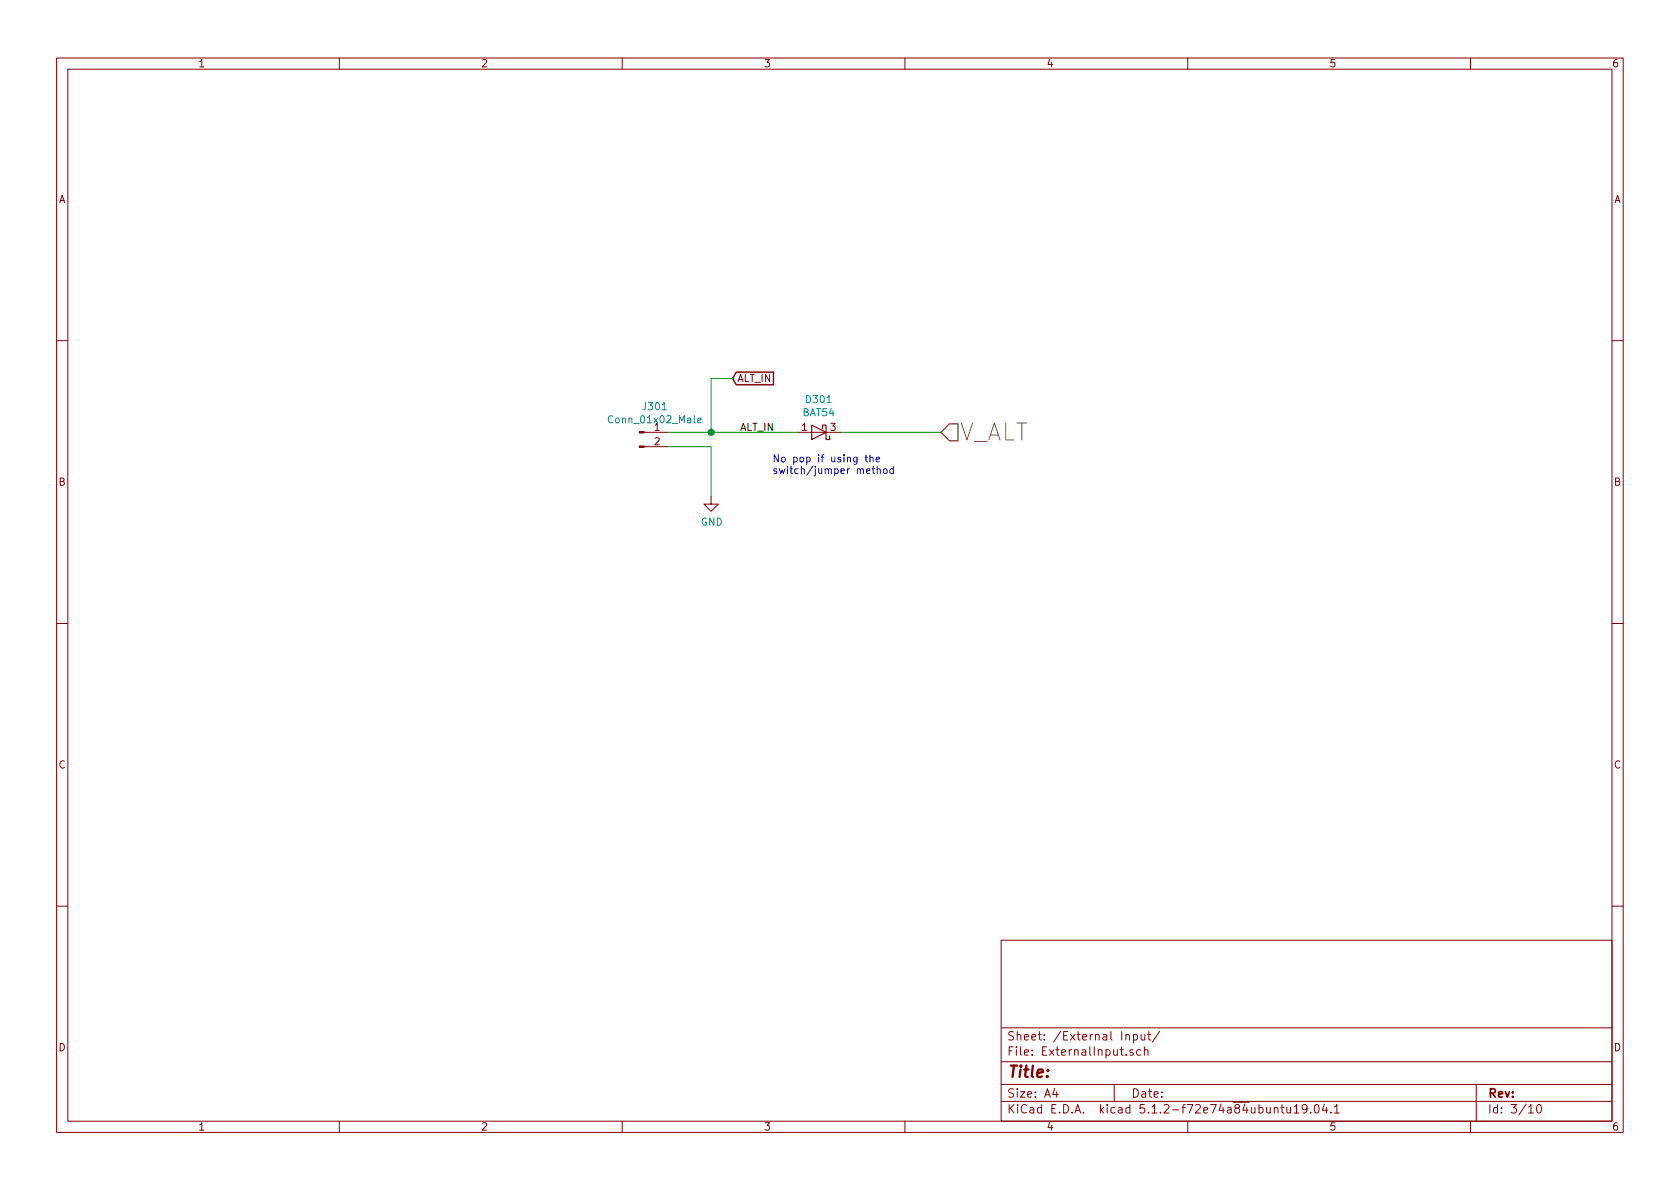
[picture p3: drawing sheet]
<svg xmlns="http://www.w3.org/2000/svg" width="297mm" height="210mm" viewBox="0 0 297 210" stroke-linecap="round" stroke-linejoin="round" font-family="sans-serif">
<g fill="none" stroke="#840000" stroke-width=".18">
<path d="M10 10.3h277v189.9h-277zM12 12.2h273v186.1h-273zM60 10.3v1.9M110 10.3v1.9M160 10.3v1.9M210 10.3v1.9M260 10.3v1.9M10 60.2h2M113.9 79h4.2M113.9 76.4h4.2M141 76.4h7.6M285 60.2h2"/>
<path d="M125.7 87.9v1.2h1.3l-1.3 1.3-1.2-1.3h1.2M10 110.3h2M285 110.3h2M10 160.2h2M177 166.3h108v32h-108zM285 160.2h2M60 198.3v1.9M110 198.3v1.9M160 198.3v1.9M177 194.8h108M177 191.8h108M177 187.8h108"/>
<path d="M177 181.8h108M186.5 192.5l-.4 1h1M186.8 193v1M197 191.8v3M199.1 183.1v-.1a.37 .37 0 0 1 .6 .1v.8M200.3 185.7l-.3-.1-.2 .2v.2l.5 .2v.3h-.5M200.4 183l.4-.1 .3 .3-.1 .6-.2 .1-.4-.1M200.4 182.9v1.5M201.7 185.7l-.4-.1-.3 .3v.6l.3 .1 .4-.1M201.8 182.9v.8a.39 .39 0 0 0 .6 .1M202.3 185.7l.2-.1 .4 .1 .1 .9M202.3 185.1v1.5"/>
<path d="M202.4 182.9v1M202.9 182.9h.6M203.1 182.4v1.3l.4 .2M205.1 182.3l-1.3 2M210 198.3v1.9M225.3 196l.1-.1a.37 .37 0 0 1 .6 .1v.8M226.4 195.8h.6M226.7 195.3v1.3l.3 .2M227.5 195.8l.1 .9 .3 .1 .3-.1M228.2 195.8v1M228.8 195.8l.4-.5v1.5M228.8 196.8h.9"/>
<path d="M231.1 196l-.3 .3-.4-.1-.2-.2v-.4l.2-.2 .4-.1 .2 .2a1.19 1.19 0 0 1-.2 1.2l-.4 .1M231.7 196.7v.1M232.5 195.5l.4-.2a.94 .94 0 0 1 0 1.5l-.5-.3v-.6zM234.2 195.2l-.4 1.1h.9M234.5 195.8v1M235.3 196.7v.1M235.9 195.8l.5-.5v1.5M235.9 196.8h.9M260 198.3v1.9M261 191.8v6.5M270.3 195.8l.4-.5v1.5M270.3 196.8h.8"/>
<path d="M271.8 195.5l.4-.2a.94 .94 0 0 1 0 1.5 .79 .79 0 0 1-.4-1.3z"/>
</g>
<g fill="#840000" stroke="#840000" stroke-width=".18">
<path d="M113 78.9h.9v.2h-.9z"/>
<path d="M113 76.3h.9v.3h-.9z"/>
</g>
<path d="M123.3 74.3l.7-.1-.1-.2-.4-.1-.2 .2 .1 .6h.5" fill="none" stroke="#008484" stroke-width=".18"/>
<path d="M118.1 79h7.6v8.9M118.1 76.4h22.9M129.5 66.9h-3.8v9.5M148.6 76.4h17.8" fill="none" stroke="#008400" stroke-width=".18"/>
<path d="M166.4 76.4l1.5-1.5h1.5v3h-1.5z" fill="none" stroke="#848400" stroke-width=".25"/>
<path d="M143.5 75.2l2.5 1.2-2.5 1.3zM145.4 75.8v-.6h.6v2.5h.7v-.6" fill="none" stroke="#840000" stroke-width=".2"/>
<path d="M130.2 65.8h6.6v2.2h-6.6l-.7-1.1z" fill="none" stroke="#840000" stroke-width=".25"/>
<circle cx="125.7" cy="76.4" r=".51" fill="#008400" stroke="#008400" stroke-width=".25"/>
<path d="M152.9 80.8h.5M153.1 80.4v1.1l.3 .2M153.8 81l.2-.2 .3 .1 .1 .8M153.8 80.4v1.3M154.2 82.9h.5M154.4 82.5v1.1l.3 .1M154.9 81.2l.6-.1-.1-.2-.3-.1-.2 .2 .1 .6h.4M155.1 83l.2-.1 .3 .1 .1 .7M155.1 82.5v1.2M156.3 83l.3-.1 .2 .2v.4l-.2 .2h-.3l-.1-.2zM157.9 83l-.3-.1-.3 .2 .2 .6h.4M157.9 82.5v1.2" fill="none" stroke="#0000c2" stroke-width=".18"/>
<text font-size="4.2" fill="#848400" x="169.6" y="77.9">V_ALT</text>
<text font-size="2.8" fill="#840000" x="178" y="190.5">Title:</text>
<g font-size="2.1" fill="#840000">
<text x="178" y="184">Sheet: /External Input/</text>
<text x="178" y="186.7">File: ExternalInput.sch</text>
<text x="178" y="196.9">KiCad E.D.A. kicad 5.1.2-f72e74a84ubuntu19.04.1</text>
<text x="178" y="194.1">Size: A4</text>
<text x="200" y="194.1">Date:</text>
<text x="263" y="194.1">Rev:</text>
<text x="263" y="196.9">Id: 3/10</text>
</g>
<g font-size="1.8" fill="#840000">
<text x="35" y="11.9">1</text>
<text x="85" y="11.9">2</text>
<text x="135" y="11.9">3</text>
<text x="185" y="11.9">4</text>
<text x="235" y="11.9">5</text>
<text x="285" y="11.9">6</text>
<text x="10.4" y="35.9">A</text>
<text x="285.4" y="35.9">A</text>
<text x="130.3" y="67.6">ALT_IN</text>
<text x="115.7" y="76.2">1</text>
<text x="141.8" y="76.2">1</text>
<text x="146.8" y="76.2">3</text>
<text x="115.7" y="78.7">2</text>
<text x="10.4" y="85.9">B</text>
<text x="285.4" y="85.9">B</text>
<text x="10.4" y="135.9">C</text>
<text x="285.4" y="135.9">C</text>
<text x="10.4" y="185.9">D</text>
<text x="285.4" y="185.9">D</text>
<text x="35" y="199.9">1</text>
<text x="85" y="199.9">2</text>
<text x="135" y="199.9">3</text>
<text x="185" y="199.9">4</text>
<text x="235" y="199.9">5</text>
<text x="285" y="199.9">6</text>
</g>
<g font-size="1.8" fill="#008484">
<text x="142.6" y="71.3">D301</text>
<text x="108.1" y="74.8">Conn_01x02_Male</text>
<text x="113.8" y="72.5">J301</text>
<text x="142" y="73.6">BAT54</text>
<text x="123.9" y="93">GND</text>
</g>
<text font-size="1.8" x="130.8" y="76.2">ALT_IN</text>
<g font-size="1.8" fill="#0000c2">
<text x="136.5" y="81.8">No pop if using the</text>
<text x="136.5" y="83.8">switch/jumper method</text>
</g>
</svg>
